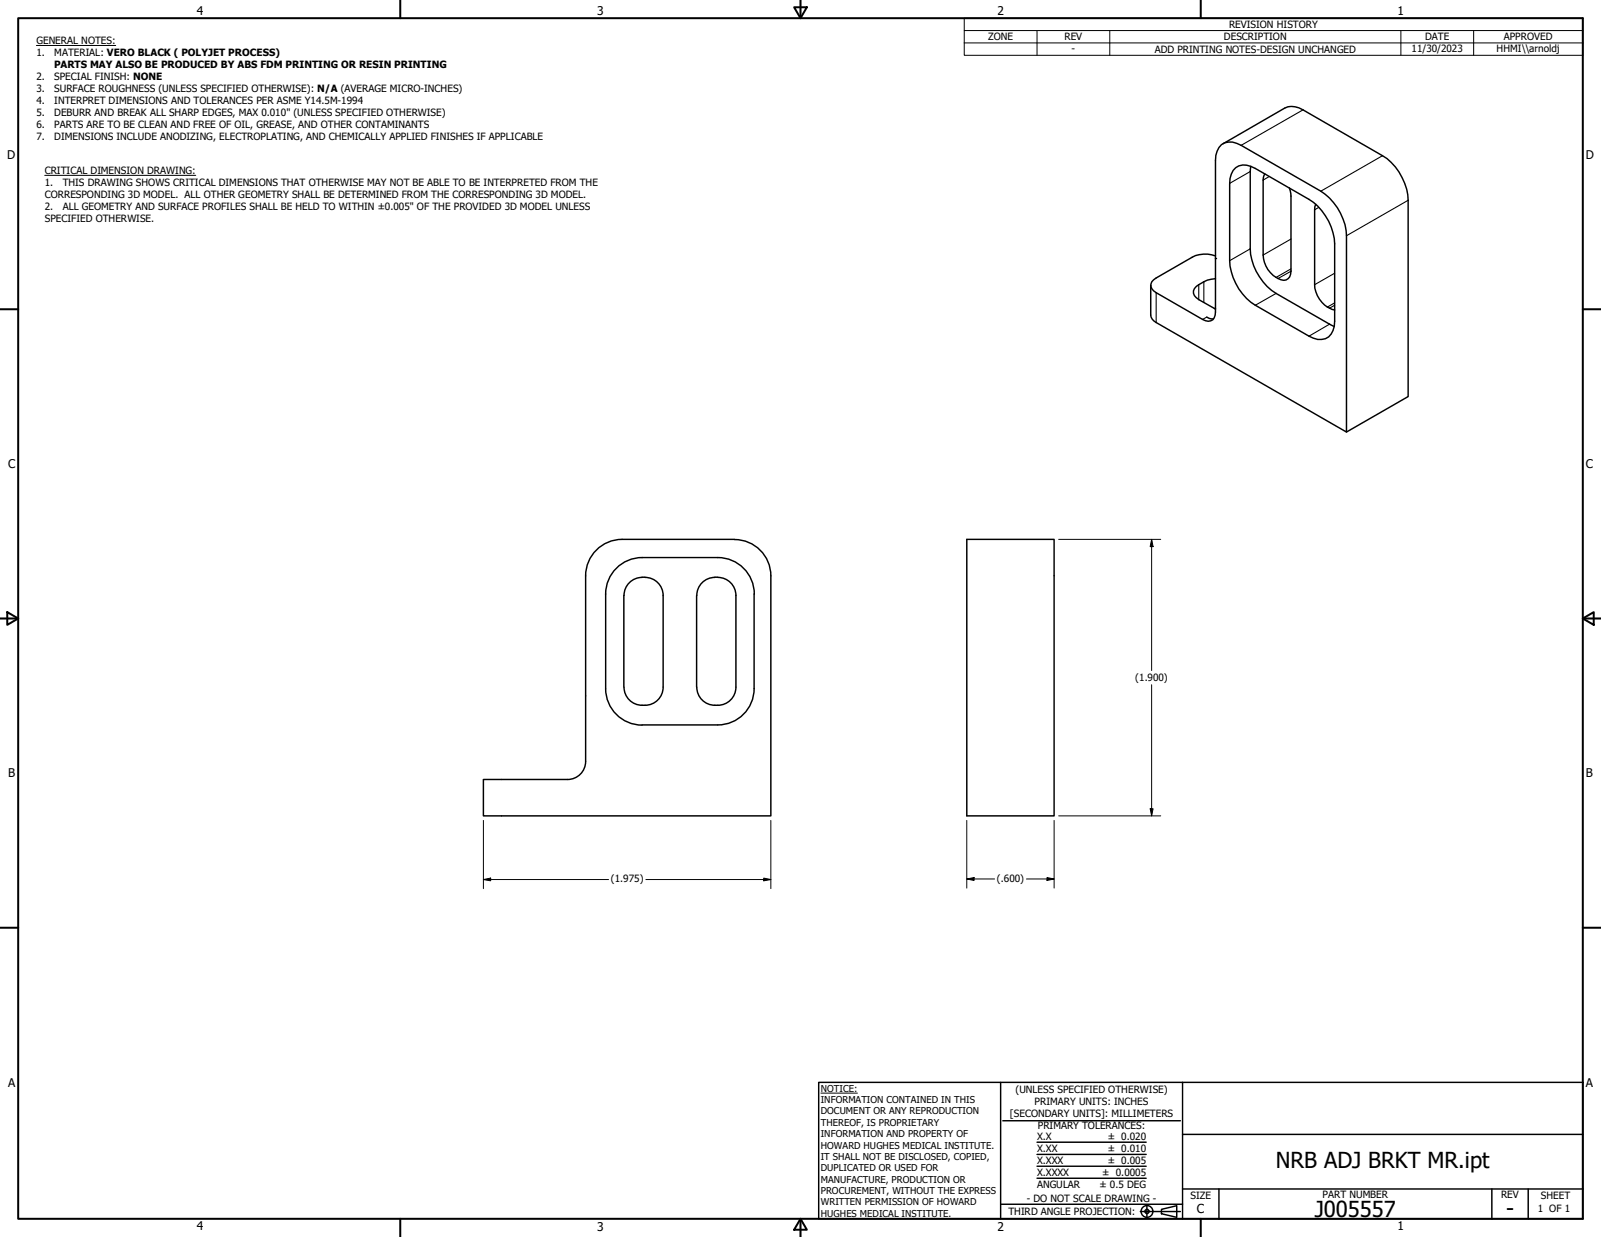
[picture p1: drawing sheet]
<svg xmlns="http://www.w3.org/2000/svg" width="559mm" height="432mm" viewBox="0 0 559 432" stroke-linecap="round" stroke-linejoin="round" font-family="sans-serif">
<!-- layer: Visible (ANSI) -->
<g fill="none" stroke="#000" stroke-width=".51">
<path d="M426.9 50.2l21.5-12.5a6.3 6.3 0 0 1 6.4 .7l27.7 16a19.5 19.5 0 0 1 9 15.5v68.5l-21.5 12.4M431.3 58.5a5.7 5.7 0 0 1 6.8 .3l18.8 10.8a19.9 19.9 0 0 1 8.9 15.5v27a5.4 5.4 0 0 1-5.9 6.4l-3-1.2-18.8-10.7a19.5 19.5 0 0 1-8.9-15.6v-27a7.1 7.1 0 0 1 2.1-5.5zM436.6 58l-.2 1.9v27a19.7 19.7 0 0 0 9 15.5l20.3 11.6M441.5 60.7l-.6 2.2v26.1a9.3 9.3 0 0 0 7.2 8.9 2.74 2.74 0 0 0 2.5-3.3v-26.1l-.6-2.9M459.2 71.3l-.3 1.9v26.2a9.4 9.4 0 0 0 6.9 8.8M424.2 89.3a10 10 0 0 0-8.1 .5l-12.6 7.2a2.7 2.7 0 0 0-1.8 2.6 2.7 2.7 0 0 0 1.8 2.6l16.2 9.3a2.75 2.75 0 0 0 3.2 .3 2.75 2.75 0 0 0 1.3-2.9v-52.9a5.5 5.5 0 0 1 5.9-6.4l3.1 1.1 27.8 16a19.8 19.8 0 0 1 9 15.6v68.5l-66.5-38.2a3.3 3.3 0 0 1-1.9-2.6v-10.4M424.2 97.3a11.2 11.2 0 0 0-7.3 3.5 2.64 2.64 0 0 0 1.5 3.8l5.8 3.3M421.2 110.7l.8 .4 1.5 .2M423.9 107.7h.3M224.1 194.6h26.4a12.7 12.7 0 0 1 12.8 12.8M224.1 194.6a12.7 12.7 0 0 0-12.7 12.8v32.9M337.4 188.3h30.5v96.5h-30.5z"/>
<path d="M204.4 201v64.7a6.3 6.3 0 0 1-6.3 6.4h-29.4v12.7h100.3v-83.8M204.4 201a12.7 12.7 0 0 1 12.7-12.7h39.2a12.8 12.8 0 0 1 12.7 12.7M217.7 207.8v32M224.1 201.5h1M224.1 201.5a6.3 6.3 0 0 0-6.3 6.4M225.1 201.5a6.3 6.3 0 0 1 6.4 6.4v31.9a6.4 6.4 0 0 1-7.4 6.4M243.1 207.8v32M249.5 201.5h1M249.5 201.5a6.3 6.3 0 0 0-6.3 6.4M250.5 201.5a6.3 6.3 0 0 1 6.4 6.4v31.9a6.4 6.4 0 0 1-7.4 6.4M263.2 207.3v33M217.8 239.9a6.3 6.3 0 0 0 6.3 6.3"/>
<path d="M243.2 239.9a6.3 6.3 0 0 0 6.3 6.3M211.4 240.4a12.7 12.7 0 0 0 12.7 12.7M263.2 240.4a12.7 12.7 0 0 1-12.7 12.6h-26.4"/>
</g>
<!-- layer: Visible Narrow (ANSI) -->
<g fill="none" stroke="#000" stroke-width=".38">
<path d="M454.8 38.4l-21.6 12.3M436.4 59.9l-7.2 4.1M482.5 54.4l-21.5 12.3M443 61.6l-2.1 1.3M460.3 72.4l-1.4 .8M491.5 69.9l-21.5 12.4M418.4 99.4v5.2M420.2 98.4v7.2M436.4 86.9l-7.2 4.1M450.6 94.7l-4.5 2.5M450.6 93.9l-5.2 2.9M450.6 83.4l-9.7 5.6"/>
<path d="M465.8 95.4l-6.9 4M403.5 102.2v10.4M421.2 110.7l-1.5 .8M445.4 102.4l-7.3 4.2M464.1 113.2l-7.2 4.1M465.8 105.7l-2.5 1.5M465.8 106.6l-1.7 1"/>
</g>
<!-- layer: Visible (ANSI) -->
<circle cx="424.2" cy="90.2" r=".25" fill="#000"/>
<!-- layer: Border (ANSI) -->
<g fill="none" stroke="#000" stroke-width=".7">
<path d="M6.3 6.3h546.1v419.1h-546.1zM139.7 0v6.3M277.2 2.5h4.4l-2.2 3.8zM279.4 0v6.3M419.1 0v6.3M0 107.9h6.3M552.4 107.9h6.4M0 215.9h6.3M2.5 213.7l3.8 2.2-3.8 2.2zM552.4 215.9l3.9-2.2v4.4zM552.4 215.9h6.4M0 323.8h6.3"/>
<path d="M552.4 323.8h6.4M139.7 425.4v6.4M279.4 425.4l2.2 3.9h-4.4zM279.4 425.4v6.4M419.1 425.4v6.4"/>
</g>
<!-- layer: Title (ANSI) -->
<g fill="none" stroke="#000" stroke-width=".51">
<path d="M285.8 377.8h266.6v47.6h-266.6zM349.2 377.8v47.6M412.7 377.8v47.6M350 391.2h62M361.9 398.7h38.1M412.7 396h139.7M361.9 411.3h38.1M361.9 407.1h38.1M361.9 403h38.1M412.7 415h139.7M425.4 415v10.4M520.7 415v10.4"/>
<path d="M533.4 415v10.4M349.2 420.4h63.5M398 422.9h14M400.3 420.6v4.6M405.4 422.1l5.3-1.2v4l-5.3-1.2z"/>
<circle cx="400.3" cy="422.9" r="2.06"/>
<circle cx="400.3" cy="422.9" r=".73"/>
</g>
<path d="M286.5 381.6h12.8" fill="none" stroke="#000" stroke-width=".35"/>
<!-- layer: Symbol (ANSI) -->
<path d="M12.7 15.9h27.7M336.5 10.7v-4.4h215.9v4.4M336.5 15h215.9M361.9 10.7v8.6M387.3 10.7v8.6M488.9 10.7v8.6M514.3 10.7v8.6M552.4 10.7h-215.9v4.3M552.4 10.7v8.6h-215.9v-4.3M15.6 61.2h52.7" fill="none" stroke="#000" stroke-width=".35"/>
<!-- layer: Dimension (ANSI) -->
<g fill="none" stroke="#000" stroke-width=".35">
<path d="M369.5 188.3h35.6M402 188.3l.5 2.5h-1.1zM402 188.3v45.8M402 239v45.8M168.7 286.4v23.8M269 286.4v23.8M337.4 286.4v23.6M367.9 286.4v23.6M369.5 284.8h35.6M401.4 282.3h1.1l-.5 2.5zM168.7 307l2.6-.5v1zM168.7 307h43.7"/>
<path d="M225.4 307h43.6M266.6 306.5l2.4 .5-2.4 .5zM337.4 306.8l2.6-.5v1zM337.4 306.8h9.8M358.3 306.8h9.6M365.4 306.3l2.5 .5-2.5 .5z"/>
</g>
<g fill="#000">
<path d="M402 188.3l.5 2.5h-1.1z" fill-rule="evenodd"/>
<path d="M401.4 282.3h1.1l-.5 2.5z" fill-rule="evenodd"/>
<path d="M168.7 307l2.6-.5v1z" fill-rule="evenodd"/>
<path d="M266.6 306.5l2.4 .5-2.4 .5z" fill-rule="evenodd"/>
<path d="M337.4 306.8l2.6-.5v1z" fill-rule="evenodd"/>
<path d="M365.4 306.3l2.5 .5-2.5 .5z" fill-rule="evenodd"/>
</g>
<g font-size="7.7">
<text x="445.3" y="407.5">NRB ADJ BRKT MR.ipt</text>
<text x="458.9" y="424.8">J005557</text>
<text x="525.7" y="424.4">-</text>
</g>
<text font-size="4.3" x="417.8" y="423.5">C</text>
<g font-size="4.2">
<text x="68.7" y="5.3">4</text>
<text x="208.4" y="5.3">3</text>
<text x="348.1" y="5.3">2</text>
<text x="487.8" y="5.3">1</text>
<text x="2.5" y="55.5">D</text>
<text x="553.5" y="55.5">D</text>
<text x="2.8" y="163.4">C</text>
<text x="553.5" y="163.4">C</text>
<text x="2.9" y="271.4">B</text>
<text x="553.5" y="271.4">B</text>
<text x="2.8" y="379.3">A</text>
<text x="553.5" y="379.3">A</text>
<text x="68.7" y="429.5">4</text>
<text x="208.4" y="429.6">3</text>
<text x="348.1" y="429.6">2</text>
<text x="487.8" y="429.5">1</text>
</g>
<g font-size="3.5">
<text x="429" y="9.8">REVISION HISTORY</text>
<text x="12.7" y="15.3">GENERAL NOTES:</text>
<text x="344.9" y="14.1">ZONE</text>
<text x="371.5" y="14.1">REV</text>
<text x="427.2" y="14.1">DESCRIPTION</text>
<text x="497.4" y="14.1">DATE</text>
<text x="524.9" y="14.1">APPROVED</text>
<text x="12.7" y="19.5">1.</text>
<text x="18.9" y="23.7">PARTS MAY ALSO BE PRODUCED BY ABS FDM PRINTING OR RESIN PRINTING</text>
<text x="18.9" y="19.5">MATERIAL: VERO BLACK ( POLYJET PROCESS)</text>
<text x="374" y="18.3">-</text>
<text x="403" y="18.4">ADD PRINTING NOTES-DESIGN UNCHANGED</text>
<text x="492.7" y="18.2">11/30/2023</text>
<text x="522.4" y="18.1">HHMI\\arnoldj</text>
<text x="12.7" y="27.8">2.</text>
<text x="18.9" y="27.8">SPECIAL FINISH: NONE</text>
<text x="12.7" y="32">3.</text>
<text x="18.9" y="32">SURFACE ROUGHNESS (UNLESS SPECIFIED OTHERWISE): N/A (AVERAGE MICRO-INCHES)</text>
<text x="12.7" y="36.2">4.</text>
<text x="12.7" y="40.4">5.</text>
<text x="18.9" y="36.2">INTERPRET DIMENSIONS AND TOLERANCES PER ASME Y14.5M-1994</text>
<text x="18.9" y="40.4">DEBURR AND BREAK ALL SHARP EDGES, MAX 0.010&quot; (UNLESS SPECIFIED OTHERWISE)</text>
<text x="12.7" y="44.6">6.</text>
<text x="18.9" y="44.6">PARTS ARE TO BE CLEAN AND FREE OF OIL, GREASE, AND OTHER CONTAMINANTS</text>
<text x="12.7" y="48.8">7.</text>
<text x="18.9" y="48.8">DIMENSIONS INCLUDE ANODIZING, ELECTROPLATING, AND CHEMICALLY APPLIED FINISHES IF APPLICABLE</text>
<text x="15.6" y="60.6">CRITICAL DIMENSION DRAWING:</text>
<text x="15.6" y="64.8">1.</text>
<text x="21.9" y="64.8">THIS DRAWING SHOWS CRITICAL DIMENSIONS THAT OTHERWISE MAY NOT BE ABLE TO BE INTERPRETED FROM THE</text>
<text x="15.6" y="69">CORRESPONDING 3D MODEL. ALL OTHER GEOMETRY SHALL BE DETERMINED FROM THE CORRESPONDING 3D MODEL.</text>
<text x="15.6" y="73.2">2.</text>
<text x="15.6" y="77.3">SPECIFIED OTHERWISE.</text>
<text x="21.9" y="73.2">ALL GEOMETRY AND SURFACE PROFILES SHALL BE HELD TO WITHIN ±0.005&quot; OF THE PROVIDED 3D MODEL UNLESS</text>
<text x="396.2" y="237.6">(1.900)</text>
<text x="213.2" y="308">(1.975)</text>
<text x="348" y="307.8">(.600)</text>
<text x="354.5" y="381.6">(UNLESS SPECIFIED OTHERWISE)</text>
<text x="352.5" y="390">[SECONDARY UNITS]: MILLIMETERS</text>
<text x="361.1" y="385.8">PRIMARY UNITS: INCHES</text>
<text x="362.3" y="394.1">PRIMARY TOLERANCES:</text>
<text x="361.9" y="397.9">X.X</text>
<text x="386.7" y="398">± 0.020</text>
<text x="361.9" y="402.1">X.XX</text>
<text x="361.9" y="406.3">X.XXX</text>
<text x="386.7" y="402.1">± 0.010</text>
<text x="386.7" y="406.3">± 0.005</text>
<text x="361.9" y="410.5">X.XXXX</text>
<text x="384.7" y="410.5">± 0.0005</text>
<text x="358.4" y="419.7">- DO NOT SCALE DRAWING -</text>
<text x="361.9" y="414.6">ANGULAR</text>
<text x="383.8" y="414.7">± 0.5 DEG</text>
<text x="415.5" y="418.4">SIZE</text>
<text x="461.6" y="418.3">PART NUMBER</text>
<text x="523.9" y="418.3">REV</text>
<text x="537.8" y="418.4">SHEET</text>
<text x="352" y="424.2">THIRD ANGLE PROJECTION:</text>
<text x="536.7" y="423.2">1 OF 1</text>
</g>
<g font-size="3.3">
<text x="286.5" y="381.1">NOTICE:</text>
<text x="286.5" y="385">INFORMATION CONTAINED IN THIS</text>
<text x="286.5" y="389">DOCUMENT OR ANY REPRODUCTION</text>
<text x="286.5" y="392.9">THEREOF, IS PROPRIETARY</text>
<text x="286.5" y="396.9">INFORMATION AND PROPERTY OF</text>
<text x="286.5" y="400.9">HOWARD HUGHES MEDICAL INSTITUTE.</text>
<text x="286.5" y="404.9">IT SHALL NOT BE DISCLOSED, COPIED,</text>
<text x="286.5" y="408.9">DUPLICATED OR USED FOR</text>
<text x="286.5" y="412.8">MANUFACTURE, PRODUCTION OR</text>
<text x="286.5" y="416.8">PROCUREMENT, WITHOUT THE EXPRESS</text>
<text x="286.5" y="420.8">WRITTEN PERMISSION OF HOWARD</text>
<text x="286.5" y="424.8">HUGHES MEDICAL INSTITUTE.</text>
</g>
</svg>
